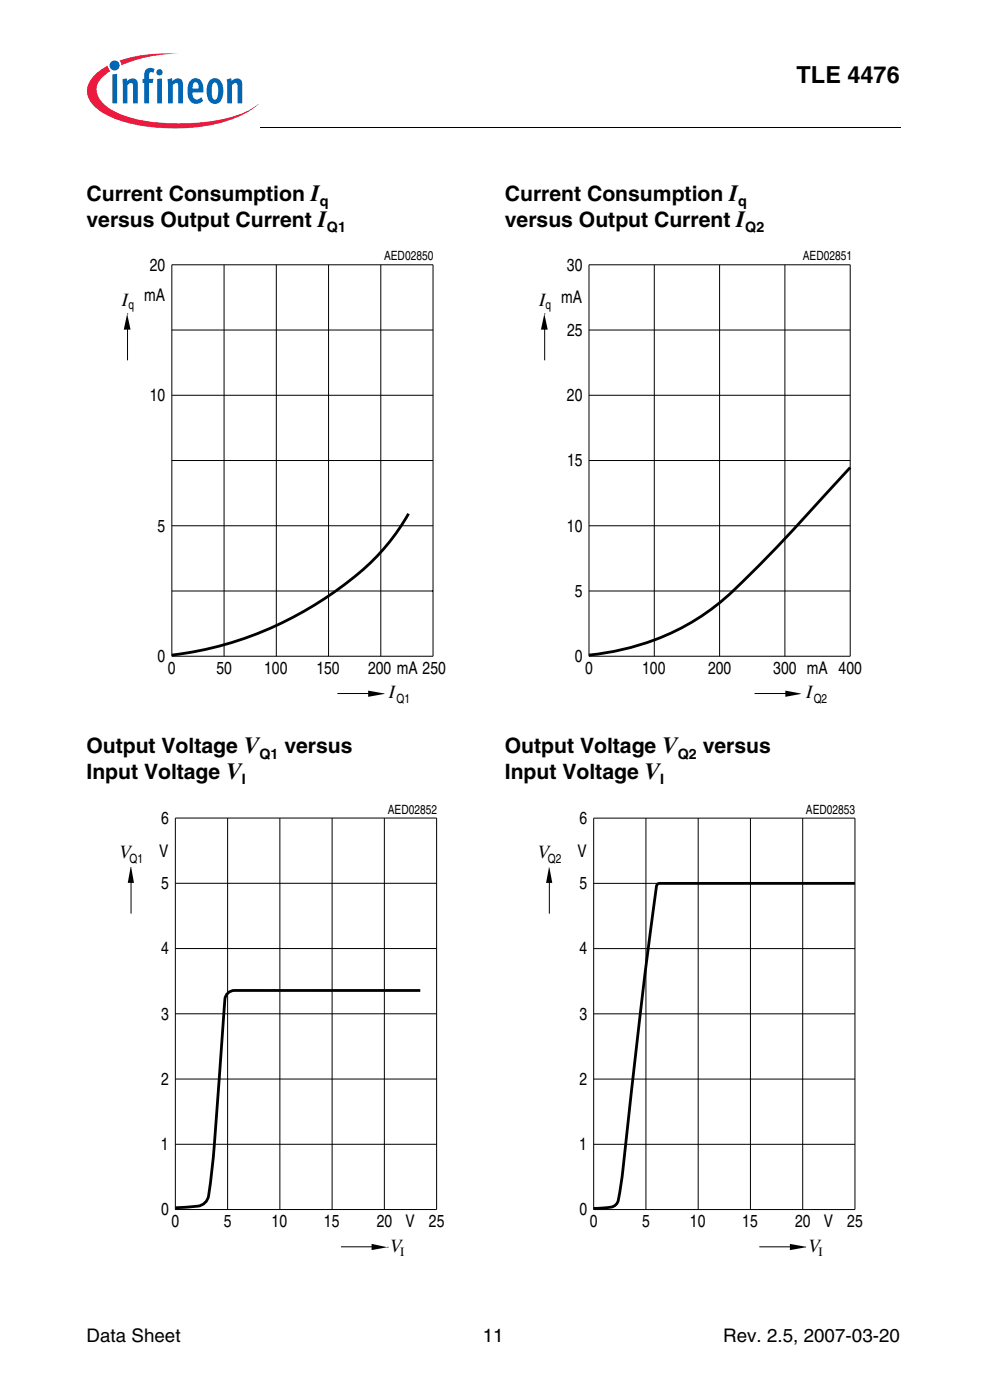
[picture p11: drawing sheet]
<svg xmlns="http://www.w3.org/2000/svg" width="207mm" height="294mm" viewBox="0 0 207 294" stroke-linecap="round" stroke-linejoin="round" font-family="sans-serif">
<circle cx="24.1" cy="13.8" r="1.06" fill="#0166b3"/>
<g fill="#ed1a40">
<path d="M25.1 12.7l.7-.2a31.7 31.7 0 0 1 11.7-1.2 31 31 0 0 0-11.4 2.2l-.6 .2z"/>
<path d="M19.7 16a10.9 10.9 0 0 1 2.9-2.2l.2 .6 .4 .5a4.8 4.8 0 0 0-2.9 4.1 6.1 6.1 0 0 0 3.7 4.4 31.1 31.1 0 0 0 15.1 2.5 30.9 30.9 0 0 0 13.6-3l1.6-1.1a19.2 19.2 0 0 1-10.1 4.5 41 41 0 0 1-19.9-1.3 9.9 9.9 0 0 1-5.6-4.2 4.2 4.2 0 0 1 1-4.8z"/>
</g>
<g fill="#0166b3">
<path d="M23.6 15.7l1-.2v6.2h-1z"/>
<path d="M25.7 16.7l.9-.3 .1 .6a1.19 1.19 0 0 1 1.4-.5 1.19 1.19 0 0 1 .8 1.3v3.9h-.9l-.1-4a.4 .4 0 0 0-.6-.2l-.5 .4v3.8h-1z"/>
<path d="M30.8 14.5l.7-.2 .8 .1 .2 .1-.3 .8-.2-.1a.46 .46 0 0 0-.6 .2l-.1 1.2h.9l-.1 .8h-.8v4.3h-1v-4.3h-.3v-.8h.3v-.7a1.72 1.72 0 0 1 .5-1.4z"/>
<path d="M35.2 16.7l.9-.3 .1 .6a1.19 1.19 0 0 1 1.4-.5 1.19 1.19 0 0 1 .8 1.3v3.9h-1v-4a.4 .4 0 0 0-.6-.2l-.5 .4v3.8h-1z"/>
<path d="M47.6 16.7l.9-.3 .2 .6a1.19 1.19 0 0 1 1.4-.5 1.19 1.19 0 0 1 .8 1.3v3.9h-1l-.1-4a.4 .4 0 0 0-.6-.2l-.5 .4v3.8h-1z"/>
<path d="M32.8 15.2a.7 .7 0 0 1 1.4 0 .7 .7 0 0 1-1.4 0zM33 16.6l1-.1v5.2h-1z"/>
<path d="M40.1 16.8a1.55 1.55 0 0 1 1.7-.2 1.55 1.55 0 0 1 .8 1.5l.1 1.3h-2.3a1.06 1.06 0 0 0 .3 1.1 1.06 1.06 0 0 0 1.1 .3l.5-.4 .4 .7a1.83 1.83 0 0 1-2.2 .6 1.83 1.83 0 0 1-1.1-1.9v-1.6l.3-.8zM40.7 17.5l-.3 1.1h1.3v-.7a.56 .56 0 0 0-.4-.6 .56 .56 0 0 0-.6 .2z"/>
<path d="M44.2 16.7a1.68 1.68 0 0 1 1.8 0 1.68 1.68 0 0 1 .8 1.6l.1 1.4a1.9 1.9 0 0 1-2.3 2.1 2.85 2.85 0 0 1-1.2-3.2 2.71 2.71 0 0 1 .8-1.9zM44.8 17.5a4.2 4.2 0 0 0 0 3.3l.4 .1a1.49 1.49 0 0 0 .6-1.8v-.4a1.15 1.15 0 0 0-.7-1.4z"/>
</g>
<path d="M18.2 28.8h45.9v4.8h-45.9z" fill="#fff"/>
<g fill="#000">
<path d="M54.7 26.6l.1 .2zM26.7 66l.7 3.3h-1.4zM114.3 66l.7 3.3h-1.4zM80.6 145.7v.1zM77.3 145.1l3.3 .6v.1l-3.3 .6zM164.9 145.1l3.2 .6v.1l-3.2 .6zM168.1 145.7l.2 .1zM27.4 182.2h.1zM27.4 182.2h.1l.6 3.3h-1.3zM115.3 182.2l.1 .2zM115.3 182.4h.1l.6 3.2h-1.3zM78 261.4l3.4 .7-3.4 .6z"/>
<path d="M169.2 262v.1zM165.9 261.4l3.3 .6v.1l-3.3 .6z"/>
</g>
<g fill="none" stroke="#000" stroke-width=".21">
<path d="M54.8 26.7h134.4M36.1 55.6h54.8v82.3h-54.8zM47.1 55.6v82.3M58 55.6v82.3M69 55.6v82.3M80 55.6v82.3M123.7 55.6h54.9v82.3h-54.9zM137.4 55.6v82.3M151.1 55.6v82.3M164.8 55.6v82.3M26.8 68.4v7.3M36.1 69.4h54.8"/>
<path d="M114.4 68.2v7.5M123.7 69.4h54.9M36.1 96.8h54.8M36.1 83.1h54.8M123.7 96.8h54.9M123.7 83.1h54.9M36.1 110.5h54.8M123.7 110.5h54.9M36.1 124.2h54.8M123.7 124.2h54.9M70.9 145.7h7.3M158.5 145.7h7.7"/>
<path d="M36.8 171.9h54.9v82.3h-54.9zM47.8 171.9v82.3M58.8 171.9v82.3M69.8 171.9v82.3M80.7 171.9v82.3M124.7 171.9h54.9v82.3h-54.9zM135.7 171.9v82.3M146.6 171.9v82.3M157.6 171.9v82.3M168.6 171.9v82.3M27.5 184.5v7.5M36.8 199.3h54.9"/>
<path d="M36.8 185.6h54.9M115.4 184.7v7.3M124.7 199.4h54.9M124.7 185.6h54.9M36.8 213.1h54.9M124.7 213.1h54.9M36.8 226.8h54.9M124.7 226.8h54.9M36.8 240.5h54.9M124.7 240.5h54.9M71.6 262h7.6M159.5 262h7.6"/>
</g>
<path d="M178.6 98.2l-6.9 7.6a258.6 258.6 0 0 1-20.8 21.1 51.5 51.5 0 0 1-27.2 10.8M85.8 108a49.1 49.1 0 0 1-16.2 16.8 73.9 73.9 0 0 1-33.5 12.9M179.6 185.6h-41.1a.65 .65 0 0 0-.6 .6l-2.6 20.2-2.9 24.9a285 285 0 0 1-2.4 20.1 2.17 2.17 0 0 1-2.3 2.4l-3 .1M88.3 208.2h-38.8a2.12 2.12 0 0 0-2.3 2.3l-1.3 18a236.1 236.1 0 0 1-2.2 23.3 2.8 2.8 0 0 1-2.9 1.7l-4 .3" fill="none" stroke="#000" stroke-width=".59"/>
<text font-size="4.9" x="167.3" y="17.4">TLE 4476</text>
<g font-size="4.4">
<text x="18.2" y="42.3">Current Consumption I</text>
<text x="18.2" y="47.7">versus Output Current I</text>
<text x="106" y="42.3">Current Consumption I</text>
<text x="106" y="47.7">versus Output Current I</text>
<text x="18.2" y="158.3">Output Voltage V</text>
<text x="59.7" y="158.3">versus</text>
<text x="106" y="158.3">Output Voltage V</text>
<text x="147.6" y="158.3">versus</text>
<text x="18.2" y="163.7">Input Voltage V</text>
<text x="106" y="163.7">Input Voltage V</text>
</g>
<g font-size="3.9">
<text x="25.6" y="64.2">I</text>
<text x="113.2" y="64.2">I</text>
<text x="81.7" y="146.8">I</text>
<text x="169.3" y="146.8">I</text>
<text x="25.1" y="180.3">V</text>
<text x="113" y="180.3">V</text>
<text x="81.9" y="263.1">V</text>
<text x="169.8" y="263.1">V</text>
<text x="18.2" y="282.1">Data Sheet</text>
<text x="101.4" y="282.1">11</text>
<text x="151.9" y="282.1">Rev. 2.5, 2007-03-20</text>
</g>
<g font-size="3.7">
<text x="31.5" y="56.9">20</text>
<text x="119.1" y="56.9">30</text>
<text x="30.3" y="63.2">mA</text>
<text x="117.9" y="63.7">mA</text>
<text x="119.1" y="70.6">25</text>
<text x="31.5" y="84.3">10</text>
<text x="119.1" y="84.3">20</text>
<text x="119.1" y="98">15</text>
<text x="33.1" y="111.7">5</text>
<text x="119.1" y="111.7">10</text>
<text x="120.7" y="125.4">5</text>
<text x="33.1" y="139.1">0</text>
<text x="35.3" y="141.6">0</text>
<text x="45.4" y="141.6">50</text>
<text x="55.5" y="141.6">100</text>
<text x="66.5" y="141.6">150</text>
<text x="77.3" y="141.6">200 mA 250</text>
<text x="120.7" y="139.1">0</text>
<text x="122.9" y="141.6">0</text>
<text x="134.9" y="141.6">100</text>
<text x="148.7" y="141.6">200</text>
<text x="162.4" y="141.6">300 mA 400</text>
<text x="33.8" y="173.1">6</text>
<text x="121.7" y="173.2">6</text>
<text x="33.5" y="180">V</text>
<text x="121.3" y="180">V</text>
<text x="33.9" y="186.9">5</text>
<text x="121.7" y="186.9">5</text>
<text x="33.8" y="200.6">4</text>
<text x="121.7" y="200.6">4</text>
<text x="33.8" y="214.3">3</text>
<text x="121.7" y="214.3">3</text>
<text x="33.9" y="228">2</text>
<text x="121.7" y="228">2</text>
<text x="33.8" y="241.7">1</text>
<text x="121.7" y="241.7">1</text>
<text x="33.8" y="255.4">0</text>
<text x="36" y="257.9">0</text>
<text x="47" y="257.9">5</text>
<text x="57" y="257.9">10</text>
<text x="68" y="257.9">15</text>
<text x="79.1" y="257.9">20</text>
<text x="85.1" y="257.9">V</text>
<text x="90.1" y="257.9">25</text>
<text x="121.7" y="255.4">0</text>
<text x="123.9" y="257.9">0</text>
<text x="134.9" y="257.9">5</text>
<text x="144.9" y="257.9">10</text>
<text x="155.9" y="257.9">15</text>
<text x="167" y="257.9">20</text>
<text x="173" y="257.9">V</text>
<text x="178" y="257.9">25</text>
</g>
<g font-size="3">
<text x="67.2" y="43.4">q</text>
<text x="155" y="43.4">q</text>
<text x="68.7" y="48.8">Q1</text>
<text x="156.5" y="48.8">Q2</text>
<text x="54.5" y="159.4">Q1</text>
<text x="142.3" y="159.4">Q2</text>
<text x="50.8" y="164.8">I</text>
<text x="138.6" y="164.8">I</text>
</g>
<g font-size="2.7">
<text x="80.7" y="54.7">AED02850</text>
<text x="168.6" y="54.7">AED02851</text>
<text x="27" y="65">q</text>
<text x="114.6" y="65">q</text>
<text x="83.3" y="147.8">Q1</text>
<text x="170.9" y="147.8">Q2</text>
<text x="81.4" y="171">AED02852</text>
<text x="169.3" y="171">AED02853</text>
<text x="27.2" y="181.3">Q1</text>
<text x="115.1" y="181.3">Q2</text>
<text x="84" y="264">I</text>
<text x="171.9" y="264">I</text>
</g>
</svg>
